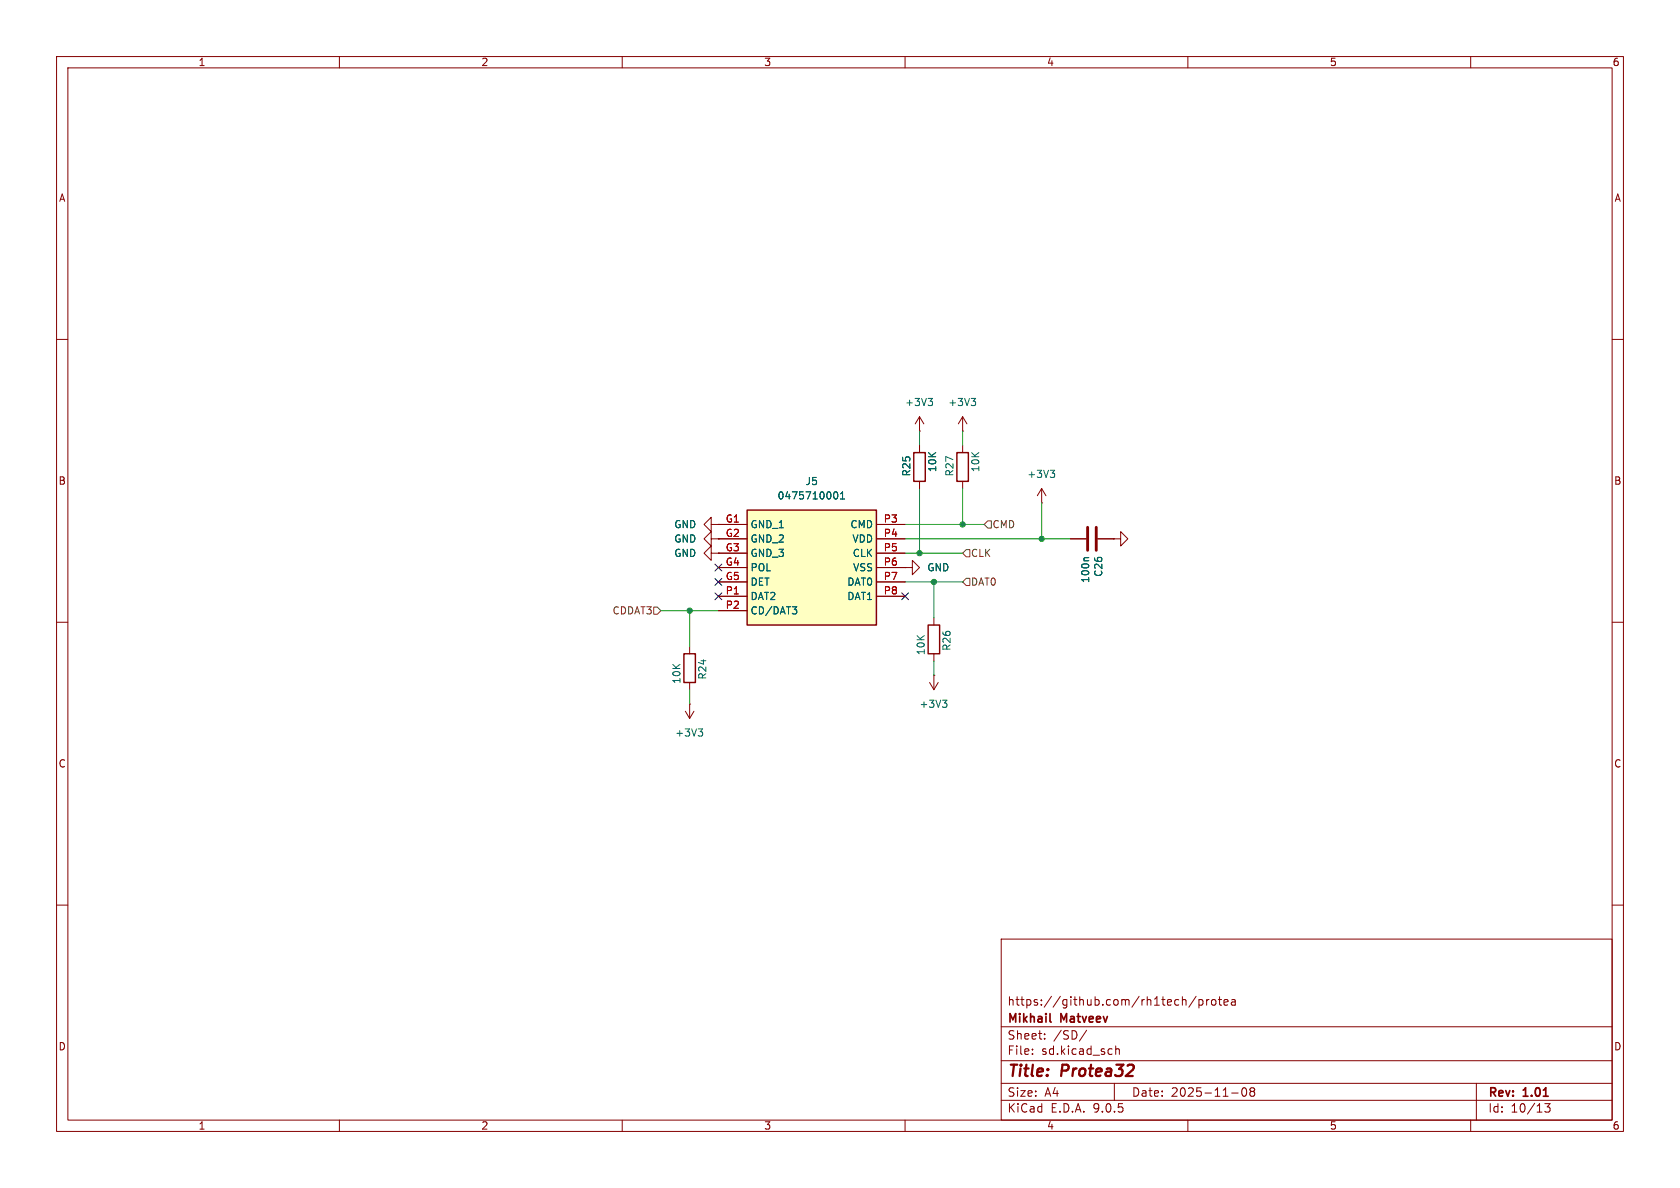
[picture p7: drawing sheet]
(kicad_sch
 (version 20250114)
 (generator "eeschema")
 (generator_version "9.0")
 (paper "A4")
 (title_block
  (title "${NAME}")
  (date "${DATE}")
  (rev "${VERSION}")
  (company "Mikhail Matveev")
  (comment 1 "https://github.com/rh1tech/protea"))
 (lib_symbols
  (symbol "Protea:+3V3"
   (power)
   (pin_numbers (hide yes))
   (pin_names
    (offset 0) (hide yes)) (exclude_from_sim no) (in_bom yes) (on_board yes)
   (property "Reference" "#PWR" (at 0 -3.81 0) (effects (font (size 1.27 1.27)) (hide yes)))
   (property "Value" "+3V3" (at 0 3.556 0) (effects (font (size 1.27 1.27))))
   (property "Footprint" "" (at 0 0 0) (effects (font (size 1.27 1.27)) (hide yes)))
   (property "Datasheet" "" (at 0 0 0) (effects (font (size 1.27 1.27)) (hide yes)))
   (property "Description" "Power symbol creates a global label with name \"+3V3\"" (at 0 0 0) (effects (font (size 1.27 1.27)) (hide yes)))
   (symbol "+3V3_0_1"
    (polyline (pts (xy -0.762 1.27) (xy 0 2.54)) (stroke (width 0) (type default)) (fill (type none)))
    (polyline (pts (xy 0 2.54) (xy 0.762 1.27)) (stroke (width 0) (type default)) (fill (type none)))
    (polyline (pts (xy 0 0) (xy 0 2.54)) (stroke (width 0) (type default)) (fill (type none))))
   (symbol "+3V3_1_1"
    (pin power_in line (at 0 0 90) (length 0) (name "~" (effects (font (size 1.27 1.27)))) (number "1" (effects (font (size 1.27 1.27))))))
   (embedded_fonts no))
  (symbol "Protea:C"
   (pin_numbers (hide yes))
   (pin_names
    (offset 0.254)) (exclude_from_sim no) (in_bom yes) (on_board yes)
   (property "Reference" "C" (at 0.635 2.54 0) (effects (font (size 1.27 1.27)) (justify left)))
   (property "Value" "C" (at 0.635 -2.54 0) (effects (font (size 1.27 1.27)) (justify left)))
   (property "Footprint" "" (at 0.9652 -3.81 0) (effects (font (size 1.27 1.27)) (hide yes)))
   (property "Datasheet" "~" (at 0 0 0) (effects (font (size 1.27 1.27)) (hide yes)))
   (property "Description" "Unpolarized capacitor" (at 0 0 0) (effects (font (size 1.27 1.27)) (hide yes)))
   (symbol "C_0_1"
    (polyline (pts (xy -2.032 0.762) (xy 2.032 0.762)) (stroke (width 0.508) (type default)) (fill (type none)))
    (polyline (pts (xy -2.032 -0.762) (xy 2.032 -0.762)) (stroke (width 0.508) (type default)) (fill (type none))))
   (symbol "C_1_1"
    (pin passive line (at 0 3.81 270) (length 2.794) (name "~" (effects (font (size 1.27 1.27)))) (number "1" (effects (font (size 1.27 1.27)))))
    (pin passive line (at 0 -3.81 90) (length 2.794) (name "~" (effects (font (size 1.27 1.27)))) (number "2" (effects (font (size 1.27 1.27))))))
   (embedded_fonts no))
  (symbol "Protea:GND"
   (power)
   (pin_numbers (hide yes))
   (pin_names
    (offset 0) (hide yes)) (exclude_from_sim no) (in_bom yes) (on_board yes)
   (property "Reference" "#PWR" (at 0 -6.35 0) (effects (font (size 1.27 1.27)) (hide yes)))
   (property "Value" "GND" (at 0 -3.81 0) (effects (font (size 1.27 1.27))))
   (property "Footprint" "" (at 0 0 0) (effects (font (size 1.27 1.27)) (hide yes)))
   (property "Datasheet" "" (at 0 0 0) (effects (font (size 1.27 1.27)) (hide yes)))
   (property "Description" "Power symbol creates a global label with name \"GND\" , ground" (at 0 0 0) (effects (font (size 1.27 1.27)) (hide yes)))
   (symbol "GND_0_1"
    (polyline (pts (xy 0 0) (xy 0 -1.27) (xy 1.27 -1.27) (xy 0 -2.54) (xy -1.27 -1.27) (xy 0 -1.27)) (stroke (width 0) (type default)) (fill (type none))))
   (symbol "GND_1_1"
    (pin power_in line (at 0 0 270) (length 0) (name "~" (effects (font (size 1.27 1.27)))) (number "1" (effects (font (size 1.27 1.27))))))
   (embedded_fonts no))
  (symbol "Protea:MicroSD_Short" (exclude_from_sim no) (in_bom yes) (on_board yes)
   (property "Reference" "SD1" (at 16.51 7.62 0) (effects (font (size 1.27 1.27))))
   (property "Value" "MicroSD_Short" (at 16.51 5.08 0) (effects (font (size 1.27 1.27))))
   (property "Footprint" "LIBS:microsd" (at 29.21 -94.92 0) (effects (font (size 1.27 1.27)) (justify left top) (hide yes)))
   (property "Datasheet" "https://componentsearchengine.com/Datasheets/2/47571-0001.pdf" (at 29.21 -194.92 0) (effects (font (size 1.27 1.27)) (justify left top) (hide yes)))
   (property "Description" "Memory Card Connectors ASSY FOR TFR HEADER HEADER W/DETECT PIN" (at 0 0 0) (effects (font (size 1.27 1.27)) (hide yes)))
   (property "Height" "2.3" (at 29.21 -394.92 0) (effects (font (size 1.27 1.27)) (justify left top) (hide yes)))
   (property "Mouser Part Number" "538-47571-0001" (at 29.21 -494.92 0) (effects (font (size 1.27 1.27)) (justify left top) (hide yes)))
   (property "Mouser Price/Stock" "https://www.mouser.co.uk/ProductDetail/Molex/47571-0001?qs=qM7ngqbhX5UTJOg9nqKLJQ%3D%3D" (at 29.21 -594.92 0) (effects (font (size 1.27 1.27)) (justify left top) (hide yes)))
   (property "Manufacturer_Name" "Molex" (at 29.21 -694.92 0) (effects (font (size 1.27 1.27)) (justify left top) (hide yes)))
   (property "Manufacturer_Part_Number" "47571-0001" (at 29.21 -794.92 0) (effects (font (size 1.27 1.27)) (justify left top) (hide yes)))
   (symbol "MicroSD_Short_1_1"
    (rectangle (start 5.08 2.54) (end 27.94 -17.78) (stroke (width 0.254) (type default)) (fill (type background)))
    (pin passive line (at 0 0 0) (length 5.08) (name "GND_1" (effects (font (size 1.27 1.27)))) (number "G1" (effects (font (size 1.27 1.27)))))
    (pin passive line (at 0 -2.54 0) (length 5.08) (name "GND_2" (effects (font (size 1.27 1.27)))) (number "G2" (effects (font (size 1.27 1.27)))))
    (pin passive line (at 0 -5.08 0) (length 5.08) (name "GND_3" (effects (font (size 1.27 1.27)))) (number "G3" (effects (font (size 1.27 1.27)))))
    (pin passive line (at 0 -7.62 0) (length 5.08) (name "POL" (effects (font (size 1.27 1.27)))) (number "G4" (effects (font (size 1.27 1.27)))))
    (pin passive line (at 0 -10.16 0) (length 5.08) (name "DET" (effects (font (size 1.27 1.27)))) (number "G5" (effects (font (size 1.27 1.27)))))
    (pin passive line (at 0 -12.7 0) (length 5.08) (name "DAT2" (effects (font (size 1.27 1.27)))) (number "P1" (effects (font (size 1.27 1.27)))))
    (pin passive line (at 0 -15.24 0) (length 5.08) (name "CD/DAT3" (effects (font (size 1.27 1.27)))) (number "P2" (effects (font (size 1.27 1.27)))))
    (pin passive line (at 33.02 0 180) (length 5.08) (name "CMD" (effects (font (size 1.27 1.27)))) (number "P3" (effects (font (size 1.27 1.27)))))
    (pin passive line (at 33.02 -2.54 180) (length 5.08) (name "VDD" (effects (font (size 1.27 1.27)))) (number "P4" (effects (font (size 1.27 1.27)))))
    (pin passive line (at 33.02 -5.08 180) (length 5.08) (name "CLK" (effects (font (size 1.27 1.27)))) (number "P5" (effects (font (size 1.27 1.27)))))
    (pin passive line (at 33.02 -7.62 180) (length 5.08) (name "VSS" (effects (font (size 1.27 1.27)))) (number "P6" (effects (font (size 1.27 1.27)))))
    (pin passive line (at 33.02 -10.16 180) (length 5.08) (name "DAT0" (effects (font (size 1.27 1.27)))) (number "P7" (effects (font (size 1.27 1.27)))))
    (pin passive line (at 33.02 -12.7 180) (length 5.08) (name "DAT1" (effects (font (size 1.27 1.27)))) (number "P8" (effects (font (size 1.27 1.27))))))
   (embedded_fonts no))
  (symbol "Protea:R"
   (pin_numbers (hide yes))
   (pin_names
    (offset 0)) (exclude_from_sim no) (in_bom yes) (on_board yes)
   (property "Reference" "R" (at 2.032 0 90) (effects (font (size 1.27 1.27))))
   (property "Value" "R" (at 0 0 90) (effects (font (size 1.27 1.27))))
   (property "Footprint" "" (at -1.778 0 90) (effects (font (size 1.27 1.27)) (hide yes)))
   (property "Datasheet" "~" (at 0 0 0) (effects (font (size 1.27 1.27)) (hide yes)))
   (property "Description" "Resistor" (at 0 0 0) (effects (font (size 1.27 1.27)) (hide yes)))
   (symbol "R_0_1"
    (rectangle (start -1.016 -2.54) (end 1.016 2.54) (stroke (width 0.254) (type default)) (fill (type none))))
   (symbol "R_1_1"
    (pin passive line (at 0 3.81 270) (length 1.27) (name "~" (effects (font (size 1.27 1.27)))) (number "1" (effects (font (size 1.27 1.27)))))
    (pin passive line (at 0 -3.81 90) (length 1.27) (name "~" (effects (font (size 1.27 1.27)))) (number "2" (effects (font (size 1.27 1.27))))))
   (embedded_fonts no)))
 (junction
  (at 162.56 97.79)
  (diameter 0)
  (color 0 0 0 0))
 (junction
  (at 184.15 95.25)
  (diameter 0)
  (color 0 0 0 0))
 (junction
  (at 121.92 107.95)
  (diameter 0)
  (color 0 0 0 0))
 (junction
  (at 165.1 102.87)
  (diameter 0)
  (color 0 0 0 0))
 (junction
  (at 170.18 92.71)
  (diameter 0)
  (color 0 0 0 0))
 (no_connect
  (at 127 102.87))
 (no_connect
  (at 127 100.33))
 (no_connect
  (at 160.02 105.41))
 (no_connect
  (at 127 105.41))
 (wire
  (pts (xy 160.02 102.87) (xy 165.1 102.87))
  (stroke (width 0) (type default)))
 (wire
  (pts (xy 170.18 76.2) (xy 170.18 78.74))
  (stroke (width 0) (type default)))
 (wire
  (pts (xy 121.92 114.3) (xy 121.92 107.95))
  (stroke (width 0) (type default)))
 (wire
  (pts (xy 116.84 107.95) (xy 121.92 107.95))
  (stroke (width 0) (type default)))
 (wire
  (pts (xy 170.18 86.36) (xy 170.18 92.71))
  (stroke (width 0) (type default)))
 (wire
  (pts (xy 162.56 97.79) (xy 170.18 97.79))
  (stroke (width 0) (type default)))
 (wire
  (pts (xy 162.56 76.2) (xy 162.56 78.74))
  (stroke (width 0) (type default)))
 (wire
  (pts (xy 165.1 119.38) (xy 165.1 116.84))
  (stroke (width 0) (type default)))
 (wire
  (pts (xy 160.02 92.71) (xy 170.18 92.71))
  (stroke (width 0) (type default)))
 (wire
  (pts (xy 121.92 124.46) (xy 121.92 121.92))
  (stroke (width 0) (type default)))
 (wire
  (pts (xy 160.02 97.79) (xy 162.56 97.79))
  (stroke (width 0) (type default)))
 (wire
  (pts (xy 165.1 109.22) (xy 165.1 102.87))
  (stroke (width 0) (type default)))
 (wire
  (pts (xy 165.1 102.87) (xy 170.18 102.87))
  (stroke (width 0) (type default)))
 (wire
  (pts (xy 160.02 95.25) (xy 184.15 95.25))
  (stroke (width 0) (type default)))
 (wire
  (pts (xy 184.15 95.25) (xy 189.23 95.25))
  (stroke (width 0) (type default)))
 (wire
  (pts (xy 184.15 88.9) (xy 184.15 95.25))
  (stroke (width 0) (type default)))
 (wire
  (pts (xy 162.56 86.36) (xy 162.56 97.79))
  (stroke (width 0) (type default)))
 (wire
  (pts (xy 121.92 107.95) (xy 127 107.95))
  (stroke (width 0) (type default)))
 (wire
  (pts (xy 170.18 92.71) (xy 173.99 92.71))
  (stroke (width 0) (type default)))
 (hierarchical_label "CLK"
  (shape input)
  (at 170.18 97.79 0)
  (effects (font (size 1.27 1.27)) (justify left)))
 (hierarchical_label "DAT0"
  (shape input)
  (at 170.18 102.87 0)
  (effects (font (size 1.27 1.27)) (justify left)))
 (hierarchical_label "CDDAT3"
  (shape input)
  (at 116.84 107.95 180)
  (effects (font (size 1.27 1.27)) (justify right)))
 (hierarchical_label "CMD"
  (shape input)
  (at 173.99 92.71 0)
  (effects (font (size 1.27 1.27)) (justify left)))
 (symbol
  (lib_id "Protea:R")
  (at 121.92 118.11 0)
  (unit 1)
  (exclude_from_sim no)
  (in_bom yes)
  (on_board yes)
  (dnp no)
  (property "Reference" "R24" (at 124.206 116.332 90) (effects (font (size 1.27 1.27)) (justify right)))
  (property "Value" "10K" (at 119.634 117.094 90) (effects (font (size 1.27 1.27)) (justify right)))
  (property "Footprint" "FRANK:Resistor (0603, S)" (at 120.142 118.11 90) (effects (font (size 1.27 1.27)) (hide yes)))
  (property "Datasheet" "https://www.vishay.com/docs/28952/mcs0402at-mct0603at-mcu0805at-mca1206at.pdf" (at 121.92 118.11 0) (effects (font (size 1.27 1.27)) (hide yes)))
  (property "Description" "" (at 121.92 118.11 0) (effects (font (size 1.27 1.27)) (hide yes)))
  (property "AliExpress" "https://www.aliexpress.com/item/1005005945735199.html" (at 121.92 118.11 0) (effects (font (size 1.27 1.27)) (hide yes)))
  (property "LCSC" "" (at 121.92 118.11 0) (effects (font (size 1.27 1.27))))
  (pin "1")
  (pin "2"))
 (symbol
  (lib_id "Protea:+3V3")
  (at 121.92 124.46 180)
  (unit 1)
  (exclude_from_sim no)
  (in_bom yes)
  (on_board yes)
  (dnp no)
  (fields_autoplaced yes)
  (property "Reference" "#PWR081" (at 121.92 120.65 0) (effects (font (size 1.27 1.27)) (hide yes)))
  (property "Value" "+3V3" (at 121.92 129.54 0) (effects (font (size 1.27 1.27))))
  (property "Footprint" "" (at 121.92 124.46 0) (effects (font (size 1.27 1.27)) (hide yes)))
  (property "Datasheet" "" (at 121.92 124.46 0) (effects (font (size 1.27 1.27)) (hide yes)))
  (property "Description" "Power symbol creates a global label with name \"+3V3\"" (at 121.92 124.46 0) (effects (font (size 1.27 1.27)) (hide yes)))
  (pin "1"))
 (symbol
  (lib_id "Protea:C")
  (at 193.04 95.25 270)
  (unit 1)
  (exclude_from_sim no)
  (in_bom yes)
  (on_board yes)
  (dnp no)
  (property "Reference" "C26" (at 194.2084 98.171 0) (effects (font (size 1.27 1.27)) (justify left)))
  (property "Value" "100n" (at 191.897 98.171 0) (effects (font (size 1.27 1.27)) (justify left)))
  (property "Footprint" "FRANK:Capacitor (0603, S)" (at 189.23 96.2152 0) (effects (font (size 1.27 1.27)) (hide yes)))
  (property "Datasheet" "https://eu.mouser.com/datasheet/2/40/KGM_X7R-3223212.pdf" (at 193.04 95.25 0) (effects (font (size 1.27 1.27)) (hide yes)))
  (property "Description" "" (at 193.04 95.25 0) (effects (font (size 1.27 1.27)) (hide yes)))
  (property "AliExpress" "https://www.aliexpress.com/item/33008008276.html" (at 193.04 95.25 0) (effects (font (size 1.27 1.27)) (hide yes)))
  (property "LCSC" "" (at 193.04 95.25 0) (effects (font (size 1.27 1.27))))
  (pin "1")
  (pin "2"))
 (symbol
  (lib_id "Protea:+3V3")
  (at 184.15 88.9 0)
  (unit 1)
  (exclude_from_sim no)
  (in_bom yes)
  (on_board yes)
  (dnp no)
  (fields_autoplaced yes)
  (property "Reference" "#PWR089" (at 184.15 92.71 0) (effects (font (size 1.27 1.27)) (hide yes)))
  (property "Value" "+3V3" (at 184.15 83.82 0) (effects (font (size 1.27 1.27))))
  (property "Footprint" "" (at 184.15 88.9 0) (effects (font (size 1.27 1.27)) (hide yes)))
  (property "Datasheet" "" (at 184.15 88.9 0) (effects (font (size 1.27 1.27)) (hide yes)))
  (property "Description" "Power symbol creates a global label with name \"+3V3\"" (at 184.15 88.9 0) (effects (font (size 1.27 1.27)) (hide yes)))
  (pin "1"))
 (symbol
  (lib_id "Protea:GND")
  (at 196.85 95.25 90)
  (unit 1)
  (exclude_from_sim no)
  (in_bom yes)
  (on_board yes)
  (dnp no)
  (property "Reference" "#PWR090" (at 203.2 95.25 0) (effects (font (size 1.27 1.27)) (hide yes)))
  (property "Value" "GND" (at 199.39 88.9 0) (effects (font (size 1.27 1.27)) (justify right) (hide yes)))
  (property "Footprint" "" (at 196.85 95.25 0) (effects (font (size 1.27 1.27)) (hide yes)))
  (property "Datasheet" "" (at 196.85 95.25 0) (effects (font (size 1.27 1.27)) (hide yes)))
  (property "Description" "Power symbol creates a global label with name \"GND\" , ground" (at 196.85 95.25 0) (effects (font (size 1.27 1.27)) (hide yes)))
  (pin "1"))
 (symbol
  (lib_id "Protea:R")
  (at 162.56 82.55 180)
  (unit 1)
  (exclude_from_sim no)
  (in_bom yes)
  (on_board yes)
  (dnp no)
  (property "Reference" "R25" (at 160.274 84.328 90) (effects (font (size 1.27 1.27)) (justify right)))
  (property "Value" "10K" (at 164.846 83.566 90) (effects (font (size 1.27 1.27)) (justify right)))
  (property "Footprint" "FRANK:Resistor (0603, S)" (at 164.338 82.55 90) (effects (font (size 1.27 1.27)) (hide yes)))
  (property "Datasheet" "https://www.vishay.com/docs/28952/mcs0402at-mct0603at-mcu0805at-mca1206at.pdf" (at 162.56 82.55 0) (effects (font (size 1.27 1.27)) (hide yes)))
  (property "Description" "" (at 162.56 82.55 0) (effects (font (size 1.27 1.27)) (hide yes)))
  (property "AliExpress" "https://www.aliexpress.com/item/1005005945735199.html" (at 162.56 82.55 0) (effects (font (size 1.27 1.27)) (hide yes)))
  (property "LCSC" "" (at 162.56 82.55 0) (effects (font (size 1.27 1.27))))
  (pin "1")
  (pin "2"))
 (symbol
  (lib_id "Protea:GND")
  (at 127 95.25 270)
  (unit 1)
  (exclude_from_sim no)
  (in_bom yes)
  (on_board yes)
  (dnp no)
  (fields_autoplaced yes)
  (property "Reference" "#PWR083" (at 120.65 95.25 0) (effects (font (size 1.27 1.27)) (hide yes)))
  (property "Value" "GND" (at 123.19 95.2499 90) (effects (font (size 1.27 1.27)) (justify right)))
  (property "Footprint" "" (at 127 95.25 0) (effects (font (size 1.27 1.27)) (hide yes)))
  (property "Datasheet" "" (at 127 95.25 0) (effects (font (size 1.27 1.27)) (hide yes)))
  (property "Description" "Power symbol creates a global label with name \"GND\" , ground" (at 127 95.25 0) (effects (font (size 1.27 1.27)) (hide yes)))
  (pin "1"))
 (symbol
  (lib_id "Protea:+3V3")
  (at 162.56 76.2 0)
  (unit 1)
  (exclude_from_sim no)
  (in_bom yes)
  (on_board yes)
  (dnp no)
  (fields_autoplaced yes)
  (property "Reference" "#PWR086" (at 162.56 80.01 0) (effects (font (size 1.27 1.27)) (hide yes)))
  (property "Value" "+3V3" (at 162.56 71.12 0) (effects (font (size 1.27 1.27))))
  (property "Footprint" "" (at 162.56 76.2 0) (effects (font (size 1.27 1.27)) (hide yes)))
  (property "Datasheet" "" (at 162.56 76.2 0) (effects (font (size 1.27 1.27)) (hide yes)))
  (property "Description" "Power symbol creates a global label with name \"+3V3\"" (at 162.56 76.2 0) (effects (font (size 1.27 1.27)) (hide yes)))
  (pin "1"))
 (symbol
  (lib_id "Protea:R")
  (at 165.1 113.03 0)
  (unit 1)
  (exclude_from_sim no)
  (in_bom yes)
  (on_board yes)
  (dnp no)
  (property "Reference" "R26" (at 167.386 111.252 90) (effects (font (size 1.27 1.27)) (justify right)))
  (property "Value" "10K" (at 162.814 112.014 90) (effects (font (size 1.27 1.27)) (justify right)))
  (property "Footprint" "FRANK:Resistor (0603, S)" (at 163.322 113.03 90) (effects (font (size 1.27 1.27)) (hide yes)))
  (property "Datasheet" "https://www.vishay.com/docs/28952/mcs0402at-mct0603at-mcu0805at-mca1206at.pdf" (at 165.1 113.03 0) (effects (font (size 1.27 1.27)) (hide yes)))
  (property "Description" "" (at 165.1 113.03 0) (effects (font (size 1.27 1.27)) (hide yes)))
  (property "AliExpress" "https://www.aliexpress.com/item/1005005945735199.html" (at 165.1 113.03 0) (effects (font (size 1.27 1.27)) (hide yes)))
  (property "LCSC" "" (at 165.1 113.03 0) (effects (font (size 1.27 1.27))))
  (pin "1")
  (pin "2"))
 (symbol
  (lib_id "Protea:+3V3")
  (at 170.18 76.2 0)
  (unit 1)
  (exclude_from_sim no)
  (in_bom yes)
  (on_board yes)
  (dnp no)
  (fields_autoplaced yes)
  (property "Reference" "#PWR088" (at 170.18 80.01 0) (effects (font (size 1.27 1.27)) (hide yes)))
  (property "Value" "+3V3" (at 170.18 71.12 0) (effects (font (size 1.27 1.27))))
  (property "Footprint" "" (at 170.18 76.2 0) (effects (font (size 1.27 1.27)) (hide yes)))
  (property "Datasheet" "" (at 170.18 76.2 0) (effects (font (size 1.27 1.27)) (hide yes)))
  (property "Description" "Power symbol creates a global label with name \"+3V3\"" (at 170.18 76.2 0) (effects (font (size 1.27 1.27)) (hide yes)))
  (pin "1"))
 (symbol
  (lib_id "Protea:R")
  (at 170.18 82.55 180)
  (unit 1)
  (exclude_from_sim no)
  (in_bom yes)
  (on_board yes)
  (dnp no)
  (property "Reference" "R27" (at 167.894 84.328 90) (effects (font (size 1.27 1.27)) (justify right)))
  (property "Value" "10K" (at 172.466 83.566 90) (effects (font (size 1.27 1.27)) (justify right)))
  (property "Footprint" "FRANK:Resistor (0603, S)" (at 171.958 82.55 90) (effects (font (size 1.27 1.27)) (hide yes)))
  (property "Datasheet" "https://www.vishay.com/docs/28952/mcs0402at-mct0603at-mcu0805at-mca1206at.pdf" (at 170.18 82.55 0) (effects (font (size 1.27 1.27)) (hide yes)))
  (property "Description" "" (at 170.18 82.55 0) (effects (font (size 1.27 1.27)) (hide yes)))
  (property "AliExpress" "https://www.aliexpress.com/item/1005005945735199.html" (at 170.18 82.55 0) (effects (font (size 1.27 1.27)) (hide yes)))
  (property "LCSC" "" (at 170.18 82.55 0) (effects (font (size 1.27 1.27))))
  (pin "1")
  (pin "2"))
 (symbol
  (lib_id "Protea:MicroSD_Short")
  (at 127 92.71 0)
  (unit 1)
  (exclude_from_sim no)
  (in_bom yes)
  (on_board yes)
  (dnp no)
  (fields_autoplaced yes)
  (property "Reference" "J5" (at 143.51 85.09 0) (effects (font (size 1.27 1.27))))
  (property "Value" "0475710001" (at 143.51 87.63 0) (effects (font (size 1.27 1.27))))
  (property "Footprint" "FRANK:MicroSD (SMD, short)" (at 156.21 187.63 0) (effects (font (size 1.27 1.27)) (justify left top) (hide yes)))
  (property "Datasheet" "https://componentsearchengine.com/Datasheets/2/47571-0001.pdf" (at 156.21 287.63 0) (effects (font (size 1.27 1.27)) (justify left top) (hide yes)))
  (property "Description" "Memory Card Connectors ASSY FOR TFR HEADER HEADER W/DETECT PIN" (at 127 92.71 0) (effects (font (size 1.27 1.27)) (hide yes)))
  (property "Height" "2.3" (at 156.21 487.63 0) (effects (font (size 1.27 1.27)) (justify left top) (hide yes)))
  (property "Mouser Part Number" "538-47571-0001" (at 156.21 587.63 0) (effects (font (size 1.27 1.27)) (justify left top) (hide yes)))
  (property "Mouser Price/Stock" "https://www.mouser.co.uk/ProductDetail/Molex/47571-0001?qs=qM7ngqbhX5UTJOg9nqKLJQ%3D%3D" (at 156.21 687.63 0) (effects (font (size 1.27 1.27)) (justify left top) (hide yes)))
  (property "Manufacturer_Name" "Molex" (at 156.21 787.63 0) (effects (font (size 1.27 1.27)) (justify left top) (hide yes)))
  (property "Manufacturer_Part_Number" "47571-0001" (at 156.21 887.63 0) (effects (font (size 1.27 1.27)) (justify left top) (hide yes)))
  (property "AliExpress" "https://www.aliexpress.com/item/1005005302426366.html" (at 127 92.71 0) (effects (font (size 1.27 1.27)) (hide yes)))
  (pin "G5")
  (pin "G1")
  (pin "G3")
  (pin "G2")
  (pin "P1")
  (pin "P2")
  (pin "P3")
  (pin "P4")
  (pin "P5")
  (pin "P6")
  (pin "P7")
  (pin "P8")
  (pin "G4"))
 (symbol
  (lib_id "Protea:+3V3")
  (at 165.1 119.38 180)
  (unit 1)
  (exclude_from_sim no)
  (in_bom yes)
  (on_board yes)
  (dnp no)
  (fields_autoplaced yes)
  (property "Reference" "#PWR087" (at 165.1 115.57 0) (effects (font (size 1.27 1.27)) (hide yes)))
  (property "Value" "+3V3" (at 165.1 124.46 0) (effects (font (size 1.27 1.27))))
  (property "Footprint" "" (at 165.1 119.38 0) (effects (font (size 1.27 1.27)) (hide yes)))
  (property "Datasheet" "" (at 165.1 119.38 0) (effects (font (size 1.27 1.27)) (hide yes)))
  (property "Description" "Power symbol creates a global label with name \"+3V3\"" (at 165.1 119.38 0) (effects (font (size 1.27 1.27)) (hide yes)))
  (pin "1"))
 (symbol
  (lib_id "Protea:GND")
  (at 160.02 100.33 90)
  (unit 1)
  (exclude_from_sim no)
  (in_bom yes)
  (on_board yes)
  (dnp no)
  (fields_autoplaced yes)
  (property "Reference" "#PWR085" (at 166.37 100.33 0) (effects (font (size 1.27 1.27)) (hide yes)))
  (property "Value" "GND" (at 163.83 100.3299 90) (effects (font (size 1.27 1.27)) (justify right)))
  (property "Footprint" "" (at 160.02 100.33 0) (effects (font (size 1.27 1.27)) (hide yes)))
  (property "Datasheet" "" (at 160.02 100.33 0) (effects (font (size 1.27 1.27)) (hide yes)))
  (property "Description" "Power symbol creates a global label with name \"GND\" , ground" (at 160.02 100.33 0) (effects (font (size 1.27 1.27)) (hide yes)))
  (pin "1"))
 (symbol
  (lib_id "Protea:GND")
  (at 127 97.79 270)
  (unit 1)
  (exclude_from_sim no)
  (in_bom yes)
  (on_board yes)
  (dnp no)
  (fields_autoplaced yes)
  (property "Reference" "#PWR084" (at 120.65 97.79 0) (effects (font (size 1.27 1.27)) (hide yes)))
  (property "Value" "GND" (at 123.19 97.7899 90) (effects (font (size 1.27 1.27)) (justify right)))
  (property "Footprint" "" (at 127 97.79 0) (effects (font (size 1.27 1.27)) (hide yes)))
  (property "Datasheet" "" (at 127 97.79 0) (effects (font (size 1.27 1.27)) (hide yes)))
  (property "Description" "Power symbol creates a global label with name \"GND\" , ground" (at 127 97.79 0) (effects (font (size 1.27 1.27)) (hide yes)))
  (pin "1"))
 (symbol
  (lib_id "Protea:GND")
  (at 127 92.71 270)
  (unit 1)
  (exclude_from_sim no)
  (in_bom yes)
  (on_board yes)
  (dnp no)
  (fields_autoplaced yes)
  (property "Reference" "#PWR082" (at 120.65 92.71 0) (effects (font (size 1.27 1.27)) (hide yes)))
  (property "Value" "GND" (at 123.19 92.7099 90) (effects (font (size 1.27 1.27)) (justify right)))
  (property "Footprint" "" (at 127 92.71 0) (effects (font (size 1.27 1.27)) (hide yes)))
  (property "Datasheet" "" (at 127 92.71 0) (effects (font (size 1.27 1.27)) (hide yes)))
  (property "Description" "Power symbol creates a global label with name \"GND\" , ground" (at 127 92.71 0) (effects (font (size 1.27 1.27)) (hide yes)))
  (pin "1")))
